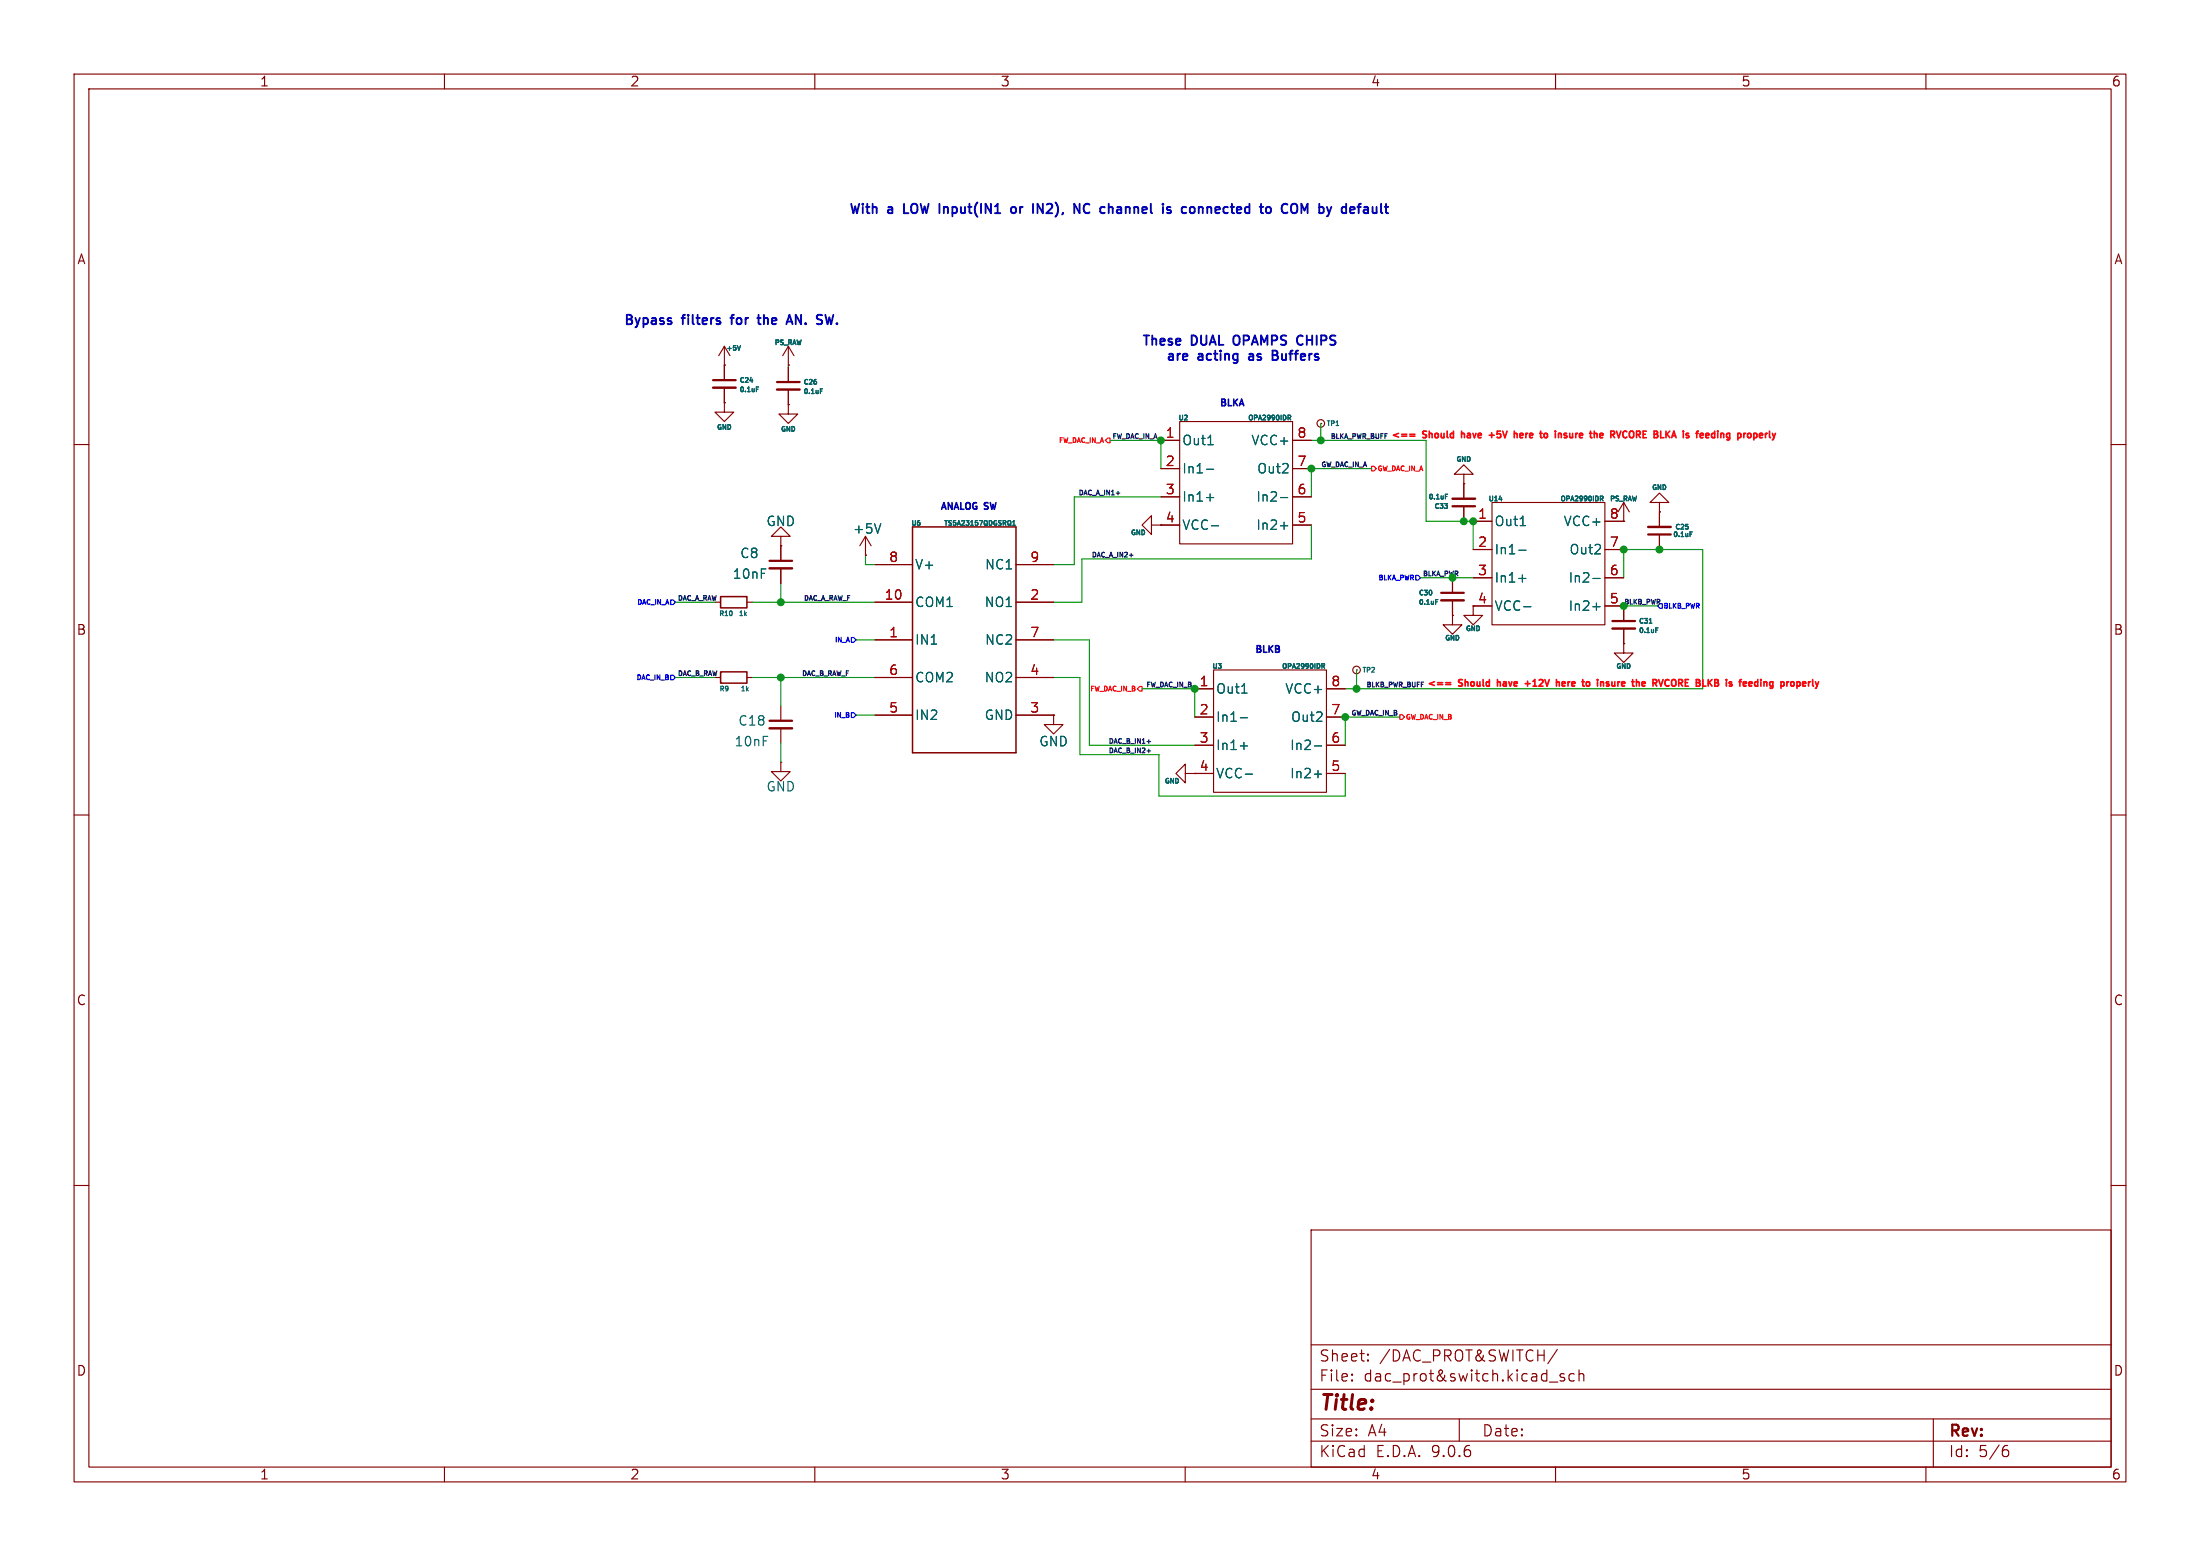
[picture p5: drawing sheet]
(kicad_sch
 (version 20250114)
 (generator "eeschema")
 (generator_version "9.0")
 (paper "A4")
 (lib_symbols
  (symbol "Connector:TestPoint_Small"
   (pin_numbers (hide yes))
   (pin_names
    (offset 0.762) (hide yes)) (exclude_from_sim no) (in_bom yes) (on_board yes)
   (property "Reference" "TP" (at 0 3.81 0) (effects (font (size 1.27 1.27))))
   (property "Value" "TestPoint_Small" (at 0 2.032 0) (effects (font (size 1.27 1.27))))
   (property "Footprint" "" (at 5.08 0 0) (effects (font (size 1.27 1.27)) (hide yes)))
   (property "Datasheet" "~" (at 5.08 0 0) (effects (font (size 1.27 1.27)) (hide yes)))
   (property "Description" "test point" (at 0 0 0) (effects (font (size 1.27 1.27)) (hide yes)))
   (symbol "TestPoint_Small_0_1"
    (circle (center 0 0) (radius 0.508) (stroke (width 0) (type default)) (fill (type none))))
   (symbol "TestPoint_Small_1_1"
    (pin passive line (at 0 0 90) (length 0) (name "1" (effects (font (size 1.27 1.27)))) (number "1" (effects (font (size 1.27 1.27))))))
   (embedded_fonts no))
  (symbol "Device:C_Small"
   (pin_numbers (hide yes))
   (pin_names
    (offset 0.254) (hide yes)) (exclude_from_sim no) (in_bom yes) (on_board yes)
   (property "Reference" "C" (at 0.254 1.778 0) (effects (font (size 1.27 1.27)) (justify left)))
   (property "Value" "C_Small" (at 0.254 -2.032 0) (effects (font (size 1.27 1.27)) (justify left)))
   (property "Footprint" "" (at 0 0 0) (effects (font (size 1.27 1.27)) (hide yes)))
   (property "Datasheet" "~" (at 0 0 0) (effects (font (size 1.27 1.27)) (hide yes)))
   (property "Description" "Unpolarized capacitor, small symbol" (at 0 0 0) (effects (font (size 1.27 1.27)) (hide yes)))
   (symbol "C_Small_0_1"
    (polyline (pts (xy -1.524 0.508) (xy 1.524 0.508)) (stroke (width 0.3048) (type default)) (fill (type none)))
    (polyline (pts (xy -1.524 -0.508) (xy 1.524 -0.508)) (stroke (width 0.3302) (type default)) (fill (type none))))
   (symbol "C_Small_1_1"
    (pin passive line (at 0 2.54 270) (length 2.032) (name "~" (effects (font (size 1.27 1.27)))) (number "1" (effects (font (size 1.27 1.27)))))
    (pin passive line (at 0 -2.54 90) (length 2.032) (name "~" (effects (font (size 1.27 1.27)))) (number "2" (effects (font (size 1.27 1.27))))))
   (embedded_fonts no))
  (symbol "Device:R_Small"
   (pin_numbers (hide yes))
   (pin_names
    (offset 0.254) (hide yes)) (exclude_from_sim no) (in_bom yes) (on_board yes)
   (property "Reference" "R" (at 0.762 0.508 0) (effects (font (size 1.27 1.27)) (justify left)))
   (property "Value" "R_Small" (at 0.762 -1.016 0) (effects (font (size 1.27 1.27)) (justify left)))
   (property "Footprint" "" (at 0 0 0) (effects (font (size 1.27 1.27)) (hide yes)))
   (property "Datasheet" "~" (at 0 0 0) (effects (font (size 1.27 1.27)) (hide yes)))
   (property "Description" "Resistor, small symbol" (at 0 0 0) (effects (font (size 1.27 1.27)) (hide yes)))
   (symbol "R_Small_0_1"
    (rectangle (start -0.762 1.778) (end 0.762 -1.778) (stroke (width 0.2032) (type default)) (fill (type none))))
   (symbol "R_Small_1_1"
    (pin passive line (at 0 2.54 270) (length 0.762) (name "~" (effects (font (size 1.27 1.27)))) (number "1" (effects (font (size 1.27 1.27)))))
    (pin passive line (at 0 -2.54 90) (length 0.762) (name "~" (effects (font (size 1.27 1.27)))) (number "2" (effects (font (size 1.27 1.27))))))
   (embedded_fonts no))
  (symbol "TS5A23157-Q1-SPDT:TS5A23157QDGSRQ1"
   (pin_names
    (offset 0.254)) (exclude_from_sim no) (in_bom yes) (on_board yes)
   (property "Reference" "U6" (at 3.048 15.748 0) (effects (font (size 0.635 0.635))))
   (property "Value" "TS5A23157QDGSRQ1" (at 11.684 15.748 0) (effects (font (size 0.635 0.635))))
   (property "Footprint" "TS5A23157QDGSRQ1:DGS0010A_N" (at -1.27 0 0) (effects (font (size 1.27 1.27)
    (italic yes)) (hide yes)))
   (property "Datasheet" "https://www.ti.com/lit/gpn/ts5a23157-q1" (at -1.27 0 0) (effects (font (size 1.27 1.27)
    (italic yes)) (hide yes)))
   (property "Description" "" (at -1.27 0 0) (effects (font (size 1.27 1.27)) (hide yes)))
   (property "ki_locked" "" (at 0 0 0) (effects (font (size 1.27 1.27))))
   (symbol "TS5A23157QDGSRQ1_0_1"
    (polyline (pts (xy 2.54 15.24) (xy 2.54 -15.24)) (stroke (width 0.2032) (type default)) (fill (type none)))
    (polyline (pts (xy 2.54 -15.24) (xy 16.51 -15.24)) (stroke (width 0.2032) (type default)) (fill (type none)))
    (polyline (pts (xy 16.51 15.24) (xy 2.54 15.24)) (stroke (width 0.2032) (type default)) (fill (type none)))
    (polyline (pts (xy 16.51 -15.24) (xy 16.51 15.24)) (stroke (width 0.2032) (type default)) (fill (type none)))
    (pin power_in line (at -2.54 10.16 0) (length 5.08) (name "V+" (effects (font (size 1.27 1.27)))) (number "8" (effects (font (size 1.27 1.27)))))
    (pin bidirectional line (at -2.54 5.08 0) (length 5.08) (name "COM1" (effects (font (size 1.27 1.27)))) (number "10" (effects (font (size 1.27 1.27)))))
    (pin input line (at -2.54 0 0) (length 5.08) (name "IN1" (effects (font (size 1.27 1.27)))) (number "1" (effects (font (size 1.27 1.27)))))
    (pin bidirectional line (at -2.54 -5.08 0) (length 5.08) (name "COM2" (effects (font (size 1.27 1.27)))) (number "6" (effects (font (size 1.27 1.27)))))
    (pin input line (at -2.54 -10.16 0) (length 5.08) (name "IN2" (effects (font (size 1.27 1.27)))) (number "5" (effects (font (size 1.27 1.27)))))
    (pin bidirectional line (at 21.59 10.16 180) (length 5.08) (name "NC1" (effects (font (size 1.27 1.27)))) (number "9" (effects (font (size 1.27 1.27)))))
    (pin bidirectional line (at 21.59 5.08 180) (length 5.08) (name "NO1" (effects (font (size 1.27 1.27)))) (number "2" (effects (font (size 1.27 1.27)))))
    (pin bidirectional line (at 21.59 0 180) (length 5.08) (name "NC2" (effects (font (size 1.27 1.27)))) (number "7" (effects (font (size 1.27 1.27)))))
    (pin bidirectional line (at 21.59 -5.08 180) (length 5.08) (name "NO2" (effects (font (size 1.27 1.27)))) (number "4" (effects (font (size 1.27 1.27)))))
    (pin power_in line (at 21.59 -10.16 180) (length 5.08) (name "GND" (effects (font (size 1.27 1.27)))) (number "3" (effects (font (size 1.27 1.27))))))
   (embedded_fonts no))
  (symbol "TSV632:TSV632"
   (pin_names
    (offset 0.254)) (exclude_from_sim no) (in_bom yes) (on_board yes)
   (property "Reference" "U" (at 31.496 2.794 0) (effects (font (size 1.27 1.27))))
   (property "Value" "" (at 0 0 0) (effects (font (size 1.27 1.27))))
   (property "Footprint" "" (at 0 0 0) (effects (font (size 1.27 1.27)) (hide yes)))
   (property "Datasheet" "" (at 0 0 0) (effects (font (size 1.27 1.27)) (hide yes)))
   (property "Description" "" (at 0 0 0) (effects (font (size 1.27 1.27)) (hide yes)))
   (symbol "TSV632_0_1"
    (rectangle (start 10.16 0) (end 25.4 -16.51) (stroke (width 0) (type default)) (fill (type none))))
   (symbol "TSV632_1_1"
    (pin output line (at 7.62 -2.54 0) (length 2.54) (name "Out1" (effects (font (size 1.27 1.27)))) (number "1" (effects (font (size 1.27 1.27)))))
    (pin input line (at 7.62 -6.35 0) (length 2.54) (name "In1-" (effects (font (size 1.27 1.27)))) (number "2" (effects (font (size 1.27 1.27)))))
    (pin input line (at 7.62 -10.16 0) (length 2.54) (name "In1+" (effects (font (size 1.27 1.27)))) (number "3" (effects (font (size 1.27 1.27)))))
    (pin power_in line (at 7.62 -13.97 0) (length 2.54) (name "VCC-" (effects (font (size 1.27 1.27)))) (number "4" (effects (font (size 1.27 1.27)))))
    (pin power_in line (at 27.94 -2.54 180) (length 2.54) (name "VCC+" (effects (font (size 1.27 1.27)))) (number "8" (effects (font (size 1.27 1.27)))))
    (pin output line (at 27.94 -6.35 180) (length 2.54) (name "Out2" (effects (font (size 1.27 1.27)))) (number "7" (effects (font (size 1.27 1.27)))))
    (pin input line (at 27.94 -10.16 180) (length 2.54) (name "In2-" (effects (font (size 1.27 1.27)))) (number "6" (effects (font (size 1.27 1.27)))))
    (pin input line (at 27.94 -13.97 180) (length 2.54) (name "In2+" (effects (font (size 1.27 1.27)))) (number "5" (effects (font (size 1.27 1.27))))))
   (embedded_fonts no))
  (symbol "TSV632_1"
   (pin_names
    (offset 0.254)) (exclude_from_sim no) (in_bom yes) (on_board yes)
   (property "Reference" "U14" (at 10.668 0.508 0) (effects (font (size 0.635 0.635))))
   (property "Value" "OPA2990IDR" (at 22.352 0.508 0) (effects (font (size 0.635 0.635))))
   (property "Footprint" "OPA2990IDR:D8_TEX-M" (at 0 0 0) (effects (font (size 1.27 1.27)) (hide yes)))
   (property "Datasheet" "https://www.ti.com/lit/ds/symlink/opa2990.pdf?HQS=dis-dk-null-digikeymode-dsf-pf-null-wwe&ts=1768568792213&ref_url=https%253A%252F%252Fwww.ti.com%252Fgeneral%252Fdocs%252Fsuppproductinfo.tsp%253FdistId%253D10%2526gotoUrl%253Dhttps%253A%252F%252Fwww.ti.com%252Flit%252Fgpn%252FOPA2990" (at 0 0 0) (effects (font (size 1.27 1.27)) (hide yes)))
   (property "Description" "IC OPAMP GP 2 CIRCUIT 8SOIC" (at 0 0 0) (effects (font (size 1.27 1.27)) (hide yes)))
   (symbol "TSV632_1_0_1"
    (rectangle (start 10.16 0) (end 25.4 -16.51) (stroke (width 0) (type default)) (fill (type none))))
   (symbol "TSV632_1_1_1"
    (pin power_out line (at 7.62 -2.54 0) (length 2.54) (name "Out1" (effects (font (size 1.27 1.27)))) (number "1" (effects (font (size 1.27 1.27)))))
    (pin input line (at 7.62 -6.35 0) (length 2.54) (name "In1-" (effects (font (size 1.27 1.27)))) (number "2" (effects (font (size 1.27 1.27)))))
    (pin input line (at 7.62 -10.16 0) (length 2.54) (name "In1+" (effects (font (size 1.27 1.27)))) (number "3" (effects (font (size 1.27 1.27)))))
    (pin power_in line (at 7.62 -13.97 0) (length 2.54) (name "VCC-" (effects (font (size 1.27 1.27)))) (number "4" (effects (font (size 1.27 1.27)))))
    (pin power_in line (at 27.94 -2.54 180) (length 2.54) (name "VCC+" (effects (font (size 1.27 1.27)))) (number "8" (effects (font (size 1.27 1.27)))))
    (pin power_out line (at 27.94 -6.35 180) (length 2.54) (name "Out2" (effects (font (size 1.27 1.27)))) (number "7" (effects (font (size 1.27 1.27)))))
    (pin input line (at 27.94 -10.16 180) (length 2.54) (name "In2-" (effects (font (size 1.27 1.27)))) (number "6" (effects (font (size 1.27 1.27)))))
    (pin input line (at 27.94 -13.97 180) (length 2.54) (name "In2+" (effects (font (size 1.27 1.27)))) (number "5" (effects (font (size 1.27 1.27))))))
   (embedded_fonts no))
  (symbol "power:+3.3V"
   (power)
   (pin_numbers (hide yes))
   (pin_names
    (offset 0) (hide yes)) (exclude_from_sim no) (in_bom yes) (on_board yes)
   (property "Reference" "#PWR" (at 0 -3.81 0) (effects (font (size 1.27 1.27)) (hide yes)))
   (property "Value" "+3.3V" (at 0 3.556 0) (effects (font (size 1.27 1.27))))
   (property "Footprint" "" (at 0 0 0) (effects (font (size 1.27 1.27)) (hide yes)))
   (property "Datasheet" "" (at 0 0 0) (effects (font (size 1.27 1.27)) (hide yes)))
   (property "Description" "Power symbol creates a global label with name \"+3.3V\"" (at 0 0 0) (effects (font (size 1.27 1.27)) (hide yes)))
   (symbol "+3.3V_0_1"
    (polyline (pts (xy -0.762 1.27) (xy 0 2.54)) (stroke (width 0) (type default)) (fill (type none)))
    (polyline (pts (xy 0 2.54) (xy 0.762 1.27)) (stroke (width 0) (type default)) (fill (type none)))
    (polyline (pts (xy 0 0) (xy 0 2.54)) (stroke (width 0) (type default)) (fill (type none))))
   (symbol "+3.3V_1_1"
    (pin power_in line (at 0 0 90) (length 0) (name "~" (effects (font (size 1.27 1.27)))) (number "1" (effects (font (size 1.27 1.27))))))
   (embedded_fonts no))
  (symbol "power:GND"
   (power)
   (pin_numbers (hide yes))
   (pin_names
    (offset 0) (hide yes)) (exclude_from_sim no) (in_bom yes) (on_board yes)
   (property "Reference" "#PWR" (at 0 -6.35 0) (effects (font (size 1.27 1.27)) (hide yes)))
   (property "Value" "GND" (at 0 -3.81 0) (effects (font (size 1.27 1.27))))
   (property "Footprint" "" (at 0 0 0) (effects (font (size 1.27 1.27)) (hide yes)))
   (property "Datasheet" "" (at 0 0 0) (effects (font (size 1.27 1.27)) (hide yes)))
   (property "Description" "Power symbol creates a global label with name \"GND\" , ground" (at 0 0 0) (effects (font (size 1.27 1.27)) (hide yes)))
   (symbol "GND_0_1"
    (polyline (pts (xy 0 0) (xy 0 -1.27) (xy 1.27 -1.27) (xy 0 -2.54) (xy -1.27 -1.27) (xy 0 -1.27)) (stroke (width 0) (type default)) (fill (type none))))
   (symbol "GND_1_1"
    (pin power_in line (at 0 0 270) (length 0) (name "~" (effects (font (size 1.27 1.27)))) (number "1" (effects (font (size 1.27 1.27))))))
   (embedded_fonts no)))
 (text "Bypass filters for the AN. SW."
  (exclude_from_sim no)
  (at 98.806 43.434 0)
  (effects (font (size 1.27 1.27) (thickness 0.254)
    (bold yes))))
 (text "ANALOG SW"
  (exclude_from_sim no)
  (at 130.81 68.58 0)
  (effects (font (size 0.889 0.889) (thickness 0.254)
    (bold yes))))
 (text "BLKA\n"
  (exclude_from_sim no)
  (at 166.37 54.61 0)
  (effects (font (size 0.889 0.889) (thickness 0.254)
    (bold yes))))
 (text "<== Should have +12V here to insure the RVCORE BLKB is feeding properly\n"
  (exclude_from_sim no)
  (at 219.202 92.456 0)
  (effects (font (size 0.889 0.889) (thickness 0.254)
    (bold yes) (color 255 3 10 1))))
 (text "<== Should have +5V here to insure the RVCORE BLKA is feeding properly\n"
  (exclude_from_sim no)
  (at 213.868 58.928 0)
  (effects (font (size 0.889 0.889) (thickness 0.254)
    (bold yes) (color 255 3 10 1))))
 (text "These DUAL OPAMPS CHIPS \nare acting as Buffers"
  (exclude_from_sim no)
  (at 167.894 47.244 0)
  (effects (font (size 1.27 1.27) (thickness 0.254)
    (bold yes))))
 (text "With a LOW Input(IN1 or IN2), NC channel is connected to COM by default\n"
  (exclude_from_sim no)
  (at 151.13 28.448 0)
  (effects (font (size 1.27 1.27) (thickness 0.254)
    (bold yes))))
 (text "BLKB\n"
  (exclude_from_sim no)
  (at 171.196 87.884 0)
  (effects (font (size 0.889 0.889) (thickness 0.254)
    (bold yes))))
 (junction
  (at 224.028 74.168)
  (diameter 0)
  (color 0 0 0 0))
 (junction
  (at 197.612 70.358)
  (diameter 0)
  (color 0 0 0 0))
 (junction
  (at 161.29 92.964)
  (diameter 0)
  (color 0 0 0 0))
 (junction
  (at 105.41 91.44)
  (diameter 0)
  (color 0 0 0 0))
 (junction
  (at 196.088 77.978)
  (diameter 0)
  (color 0 0 0 0))
 (junction
  (at 156.718 59.436)
  (diameter 0)
  (color 0 0 0 0))
 (junction
  (at 219.202 74.168)
  (diameter 0)
  (color 0 0 0 0))
 (junction
  (at 219.202 81.788)
  (diameter 0)
  (color 0 0 0 0))
 (junction
  (at 177.038 63.246)
  (diameter 0)
  (color 0 0 0 0))
 (junction
  (at 183.134 92.964)
  (diameter 0)
  (color 0 0 0 0))
 (junction
  (at 198.882 70.358)
  (diameter 0)
  (color 0 0 0 0))
 (junction
  (at 105.41 81.28)
  (diameter 0)
  (color 0 0 0 0))
 (junction
  (at 181.61 96.774)
  (diameter 0)
  (color 0 0 0 0))
 (junction
  (at 178.308 59.436)
  (diameter 0)
  (color 0 0 0 0))
 (wire
  (pts (xy 177.038 59.436) (xy 178.308 59.436))
  (stroke (width 0) (type default)))
 (wire
  (pts (xy 156.718 59.436) (xy 156.718 63.246))
  (stroke (width 0) (type default)))
 (wire
  (pts (xy 116.84 76.2) (xy 118.11 76.2))
  (stroke (width 0) (type default)))
 (wire
  (pts (xy 115.57 86.36) (xy 118.11 86.36))
  (stroke (width 0) (type default)))
 (wire
  (pts (xy 105.41 78.74) (xy 105.41 81.28))
  (stroke (width 0) (type default)))
 (wire
  (pts (xy 105.41 91.44) (xy 118.11 91.44))
  (stroke (width 0) (type default)))
 (wire
  (pts (xy 145.796 101.854) (xy 145.796 91.44))
  (stroke (width 0) (type default)))
 (wire
  (pts (xy 105.41 100.33) (xy 105.41 102.87))
  (stroke (width 0) (type default)))
 (wire
  (pts (xy 177.038 75.438) (xy 177.038 70.866))
  (stroke (width 0) (type default)))
 (wire
  (pts (xy 105.41 81.28) (xy 118.11 81.28))
  (stroke (width 0) (type default)))
 (wire
  (pts (xy 229.87 92.964) (xy 183.134 92.964))
  (stroke (width 0) (type default)))
 (wire
  (pts (xy 147.066 100.584) (xy 161.29 100.584))
  (stroke (width 0) (type default)))
 (wire
  (pts (xy 219.202 74.168) (xy 219.202 77.978))
  (stroke (width 0) (type default)))
 (wire
  (pts (xy 105.41 91.44) (xy 105.41 95.25))
  (stroke (width 0) (type default)))
 (wire
  (pts (xy 181.61 96.774) (xy 181.61 100.584))
  (stroke (width 0) (type default)))
 (wire
  (pts (xy 101.6 81.28) (xy 105.41 81.28))
  (stroke (width 0) (type default)))
 (wire
  (pts (xy 115.57 96.52) (xy 118.11 96.52))
  (stroke (width 0) (type default)))
 (wire
  (pts (xy 91.186 81.28) (xy 96.52 81.28))
  (stroke (width 0) (type default)))
 (wire
  (pts (xy 181.61 92.964) (xy 183.134 92.964))
  (stroke (width 0) (type default)))
 (wire
  (pts (xy 145.034 67.056) (xy 145.034 76.2))
  (stroke (width 0) (type default)))
 (wire
  (pts (xy 196.088 77.978) (xy 198.882 77.978))
  (stroke (width 0) (type default)))
 (wire
  (pts (xy 149.86 59.436) (xy 156.718 59.436))
  (stroke (width 0) (type default)))
 (wire
  (pts (xy 156.464 107.442) (xy 181.61 107.442))
  (stroke (width 0) (type default)))
 (wire
  (pts (xy 219.202 81.788) (xy 223.774 81.788))
  (stroke (width 0) (type default)))
 (wire
  (pts (xy 116.84 76.2) (xy 116.84 74.93))
  (stroke (width 0) (type default)))
 (wire
  (pts (xy 198.882 70.358) (xy 198.882 74.168))
  (stroke (width 0) (type default)))
 (wire
  (pts (xy 191.77 77.978) (xy 196.088 77.978))
  (stroke (width 0) (type default)))
 (wire
  (pts (xy 146.05 75.438) (xy 146.05 81.28))
  (stroke (width 0) (type default)))
 (wire
  (pts (xy 146.05 75.438) (xy 177.038 75.438))
  (stroke (width 0) (type default)))
 (wire
  (pts (xy 192.532 59.436) (xy 178.308 59.436))
  (stroke (width 0) (type default)))
 (wire
  (pts (xy 197.612 70.358) (xy 192.532 70.358))
  (stroke (width 0) (type default)))
 (wire
  (pts (xy 142.24 76.2) (xy 145.034 76.2))
  (stroke (width 0) (type default)))
 (wire
  (pts (xy 219.202 74.168) (xy 224.028 74.168))
  (stroke (width 0) (type default)))
 (wire
  (pts (xy 145.796 91.44) (xy 142.24 91.44))
  (stroke (width 0) (type default)))
 (wire
  (pts (xy 145.034 67.056) (xy 156.718 67.056))
  (stroke (width 0) (type default)))
 (wire
  (pts (xy 181.61 96.774) (xy 188.976 96.774))
  (stroke (width 0) (type default)))
 (wire
  (pts (xy 183.134 90.424) (xy 183.134 92.964))
  (stroke (width 0) (type default)))
 (wire
  (pts (xy 224.028 74.168) (xy 229.87 74.168))
  (stroke (width 0) (type default)))
 (wire
  (pts (xy 229.87 74.168) (xy 229.87 92.964))
  (stroke (width 0) (type default)))
 (wire
  (pts (xy 178.308 57.15) (xy 178.308 59.436))
  (stroke (width 0) (type default)))
 (wire
  (pts (xy 156.464 101.854) (xy 156.464 107.442))
  (stroke (width 0) (type default)))
 (wire
  (pts (xy 101.6 91.44) (xy 105.41 91.44))
  (stroke (width 0) (type default)))
 (wire
  (pts (xy 181.61 107.442) (xy 181.61 104.394))
  (stroke (width 0) (type default)))
 (wire
  (pts (xy 147.066 86.36) (xy 147.066 100.584))
  (stroke (width 0) (type default)))
 (wire
  (pts (xy 106.426 49.276) (xy 106.426 49.53))
  (stroke (width 0) (type default)))
 (wire
  (pts (xy 91.186 91.44) (xy 96.52 91.44))
  (stroke (width 0) (type default)))
 (wire
  (pts (xy 177.038 63.246) (xy 177.038 67.056))
  (stroke (width 0) (type default)))
 (wire
  (pts (xy 147.066 86.36) (xy 142.24 86.36))
  (stroke (width 0) (type default)))
 (wire
  (pts (xy 146.05 81.28) (xy 142.24 81.28))
  (stroke (width 0) (type default)))
 (wire
  (pts (xy 192.532 70.358) (xy 192.532 59.436))
  (stroke (width 0) (type default)))
 (wire
  (pts (xy 145.796 101.854) (xy 156.464 101.854))
  (stroke (width 0) (type default)))
 (wire
  (pts (xy 177.038 63.246) (xy 185.166 63.246))
  (stroke (width 0) (type default)))
 (wire
  (pts (xy 154.178 92.964) (xy 161.29 92.964))
  (stroke (width 0) (type default)))
 (wire
  (pts (xy 161.29 92.964) (xy 161.29 96.774))
  (stroke (width 0) (type default)))
 (wire
  (pts (xy 198.882 70.358) (xy 197.612 70.358))
  (stroke (width 0) (type default)))
 (label "DAC_B_IN1+"
  (at 149.606 100.584 0)
  (effects (font (size 0.635 0.635)) (justify left bottom)))
 (label "DAC_A_IN1+"
  (at 145.542 67.056 0)
  (effects (font (size 0.635 0.635)) (justify left bottom)))
 (label "BLKA_PWR"
  (at 192.024 77.978 0)
  (effects (font (size 0.635 0.635)) (justify left bottom)))
 (label "GW_DAC_IN_B"
  (at 182.372 96.774 0)
  (effects (font (size 0.635 0.635)) (justify left bottom)))
 (label "DAC_A_RAW"
  (at 91.44 81.28 0)
  (effects (font (size 0.635 0.635)) (justify left bottom)))
 (label "DAC_B_RAW_F"
  (at 108.204 91.44 0)
  (effects (font (size 0.635 0.635)) (justify left bottom)))
 (label "BLKB_PWR_BUFF"
  (at 184.404 92.964 0)
  (effects (font (size 0.635 0.635)) (justify left bottom)))
 (label "GW_DAC_IN_A"
  (at 178.308 63.246 0)
  (effects (font (size 0.635 0.635)) (justify left bottom)))
 (label "FW_DAC_IN_A"
  (at 150.114 59.436 0)
  (effects (font (size 0.635 0.635)) (justify left bottom)))
 (label "DAC_A_RAW_F"
  (at 108.458 81.28 0)
  (effects (font (size 0.635 0.635)) (justify left bottom)))
 (label "BLKA_PWR_BUFF"
  (at 179.578 59.436 0)
  (effects (font (size 0.635 0.635)) (justify left bottom)))
 (label "DAC_B_IN2+"
  (at 149.606 101.854 0)
  (effects (font (size 0.635 0.635)) (justify left bottom)))
 (label "DAC_A_IN2+"
  (at 147.32 75.438 0)
  (effects (font (size 0.635 0.635)) (justify left bottom)))
 (label "FW_DAC_IN_B"
  (at 154.686 92.964 0)
  (effects (font (size 0.635 0.635)) (justify left bottom)))
 (label "DAC_B_RAW"
  (at 91.44 91.44 0)
  (effects (font (size 0.635 0.635)) (justify left bottom)))
 (label "BLKB_PWR"
  (at 219.202 81.788 0)
  (effects (font (size 0.635 0.635)) (justify left bottom)))
 (hierarchical_label "IN_A"
  (shape input)
  (at 115.57 86.36 180)
  (effects (font (size 0.635 0.635) (thickness 0.254)
    (bold yes) (color 6 3 255 1)) (justify right)))
 (hierarchical_label "BLKA_PWR"
  (shape input)
  (at 191.77 77.978 180)
  (effects (font (size 0.635 0.635) (thickness 0.254)
    (bold yes) (color 7 11 255 1)) (justify right)))
 (hierarchical_label "GW_DAC_IN_B"
  (shape output)
  (at 188.976 96.774 0)
  (effects (font (size 0.635 0.635) (color 255 2 0 1)) (justify left)))
 (hierarchical_label "DAC_IN_A"
  (shape input)
  (at 91.186 81.28 180)
  (effects (font (size 0.635 0.635) (thickness 0.254)
    (bold yes) (color 0 0 255 1)) (justify right)))
 (hierarchical_label "IN_B"
  (shape input)
  (at 115.57 96.52 180)
  (effects (font (size 0.635 0.635) (thickness 0.254)
    (bold yes) (color 6 3 255 1)) (justify right)))
 (hierarchical_label "GW_DAC_IN_A"
  (shape output)
  (at 185.166 63.246 0)
  (effects (font (size 0.635 0.635) (color 255 2 0 1)) (justify left)))
 (hierarchical_label "DAC_IN_B"
  (shape input)
  (at 91.186 91.44 180)
  (effects (font (size 0.635 0.635) (thickness 0.254)
    (bold yes) (color 0 0 255 1)) (justify right)))
 (hierarchical_label "FW_DAC_IN_B"
  (shape output)
  (at 154.178 92.964 180)
  (effects (font (size 0.635 0.635) (color 255 2 0 1)) (justify right)))
 (hierarchical_label "BLKB_PWR"
  (shape input)
  (at 223.774 81.788 0)
  (effects (font (size 0.635 0.635) (thickness 0.254)
    (bold yes) (color 7 11 255 1)) (justify left)))
 (hierarchical_label "FW_DAC_IN_A"
  (shape output)
  (at 149.86 59.436 180)
  (effects (font (size 0.635 0.635) (color 255 2 0 1)) (justify right)))
 (symbol
  (lib_id "power:GND")
  (at 156.718 70.866 270)
  (unit 1)
  (exclude_from_sim no)
  (in_bom yes)
  (on_board yes)
  (dnp no)
  (property "Reference" "#PWR071" (at 150.368 70.866 0) (effects (font (size 1.27 1.27)) (hide yes)))
  (property "Value" "GND" (at 153.67 71.882 90) (effects (font (size 0.635 0.635))))
  (property "Footprint" "" (at 156.718 70.866 0) (effects (font (size 1.27 1.27)) (hide yes)))
  (property "Datasheet" "" (at 156.718 70.866 0) (effects (font (size 1.27 1.27)) (hide yes)))
  (property "Description" "Power symbol creates a global label with name \"GND\" , ground" (at 156.718 70.866 0) (effects (font (size 1.27 1.27)) (hide yes)))
  (pin "1"))
 (symbol
  (lib_id "power:GND")
  (at 105.41 102.87 0)
  (unit 1)
  (exclude_from_sim no)
  (in_bom yes)
  (on_board yes)
  (dnp no)
  (property "Reference" "#PWR038" (at 105.41 109.22 0) (effects (font (size 1.27 1.27)) (hide yes)))
  (property "Value" "GND" (at 105.41 106.172 0) (effects (font (size 1.27 1.27))))
  (property "Footprint" "" (at 105.41 102.87 0) (effects (font (size 1.27 1.27)) (hide yes)))
  (property "Datasheet" "" (at 105.41 102.87 0) (effects (font (size 1.27 1.27)) (hide yes)))
  (property "Description" "Power symbol creates a global label with name \"GND\" , ground" (at 105.41 102.87 0) (effects (font (size 1.27 1.27)) (hide yes)))
  (pin "1"))
 (symbol
  (lib_id "Device:C_Small")
  (at 105.41 76.2 0)
  (unit 1)
  (exclude_from_sim no)
  (in_bom yes)
  (on_board yes)
  (dnp no)
  (property "Reference" "C8" (at 99.822 74.676 0) (effects (font (size 1.27 1.27)) (justify left)))
  (property "Value" "10nF" (at 98.806 77.47 0) (effects (font (size 1.27 1.27)) (justify left)))
  (property "Footprint" "Capacitor_SMD:C_0603_1608Metric" (at 105.41 76.2 0) (effects (font (size 1.27 1.27)) (hide yes)))
  (property "Datasheet" "~" (at 105.41 76.2 0) (effects (font (size 1.27 1.27)) (hide yes)))
  (property "Description" "Unpolarized capacitor, small symbol" (at 105.41 76.2 0) (effects (font (size 1.27 1.27)) (hide yes)))
  (pin "1")
  (pin "2"))
 (symbol
  (lib_id "Device:C_Small")
  (at 105.41 97.79 0)
  (unit 1)
  (exclude_from_sim no)
  (in_bom yes)
  (on_board yes)
  (dnp no)
  (property "Reference" "C18" (at 99.568 97.282 0) (effects (font (size 1.27 1.27)) (justify left)))
  (property "Value" "10nF" (at 99.06 100.076 0) (effects (font (size 1.27 1.27)) (justify left)))
  (property "Footprint" "Capacitor_SMD:C_0603_1608Metric" (at 105.41 97.79 0) (effects (font (size 1.27 1.27)) (hide yes)))
  (property "Datasheet" "~" (at 105.41 97.79 0) (effects (font (size 1.27 1.27)) (hide yes)))
  (property "Description" "Unpolarized capacitor, small symbol" (at 105.41 97.79 0) (effects (font (size 1.27 1.27)) (hide yes)))
  (pin "1")
  (pin "2"))
 (symbol
  (lib_id "power:GND")
  (at 105.41 73.66 180)
  (unit 1)
  (exclude_from_sim no)
  (in_bom yes)
  (on_board yes)
  (dnp no)
  (property "Reference" "#PWR049" (at 105.41 67.31 0) (effects (font (size 1.27 1.27)) (hide yes)))
  (property "Value" "GND" (at 105.41 70.358 0) (effects (font (size 1.27 1.27))))
  (property "Footprint" "" (at 105.41 73.66 0) (effects (font (size 1.27 1.27)) (hide yes)))
  (property "Datasheet" "" (at 105.41 73.66 0) (effects (font (size 1.27 1.27)) (hide yes)))
  (property "Description" "Power symbol creates a global label with name \"GND\" , ground" (at 105.41 73.66 0) (effects (font (size 1.27 1.27)) (hide yes)))
  (pin "1"))
 (symbol
  (lib_id "power:GND")
  (at 197.612 65.278 180)
  (unit 1)
  (exclude_from_sim no)
  (in_bom yes)
  (on_board yes)
  (dnp no)
  (property "Reference" "#PWR078" (at 197.612 58.928 0) (effects (font (size 1.27 1.27)) (hide yes)))
  (property "Value" "GND" (at 197.612 61.976 0) (effects (font (size 0.635 0.635))))
  (property "Footprint" "" (at 197.612 65.278 0) (effects (font (size 1.27 1.27)) (hide yes)))
  (property "Datasheet" "" (at 197.612 65.278 0) (effects (font (size 1.27 1.27)) (hide yes)))
  (property "Description" "Power symbol creates a global label with name \"GND\" , ground" (at 197.612 65.278 0) (effects (font (size 1.27 1.27)) (hide yes)))
  (pin "1"))
 (symbol
  (lib_id "power:GND")
  (at 106.426 54.61 0)
  (unit 1)
  (exclude_from_sim no)
  (in_bom yes)
  (on_board yes)
  (dnp no)
  (property "Reference" "#PWR035" (at 106.426 60.96 0) (effects (font (size 1.27 1.27)) (hide yes)))
  (property "Value" "GND" (at 106.426 57.912 0) (effects (font (size 0.635 0.635))))
  (property "Footprint" "" (at 106.426 54.61 0) (effects (font (size 1.27 1.27)) (hide yes)))
  (property "Datasheet" "" (at 106.426 54.61 0) (effects (font (size 1.27 1.27)) (hide yes)))
  (property "Description" "Power symbol creates a global label with name \"GND\" , ground" (at 106.426 54.61 0) (effects (font (size 1.27 1.27)) (hide yes)))
  (pin "1"))
 (symbol
  (lib_id "power:+3.3V")
  (at 106.426 49.276 0)
  (unit 1)
  (exclude_from_sim no)
  (in_bom yes)
  (on_board yes)
  (dnp no)
  (property "Reference" "#PWR06" (at 106.426 53.086 0) (effects (font (size 1.27 1.27)) (hide yes)))
  (property "Value" "PS_RAW" (at 106.426 46.228 0) (effects (font (size 0.635 0.635) (thickness 0.2032)
    (bold yes))))
  (property "Footprint" "" (at 106.426 49.276 0) (effects (font (size 1.27 1.27)) (hide yes)))
  (property "Datasheet" "" (at 106.426 49.276 0) (effects (font (size 1.27 1.27)) (hide yes)))
  (property "Description" "Power symbol creates a global label with name \"+3.3V\"" (at 106.426 49.276 0) (effects (font (size 1.27 1.27)) (hide yes)))
  (pin "1"))
 (symbol
  (lib_id "Device:R_Small")
  (at 99.06 81.28 90)
  (unit 1)
  (exclude_from_sim no)
  (in_bom yes)
  (on_board yes)
  (dnp no)
  (property "Reference" "R10" (at 98.044 82.804 90) (effects (font (size 0.635 0.635))))
  (property "Value" "1k" (at 100.33 82.804 90) (effects (font (size 0.635 0.635))))
  (property "Footprint" "Resistor_SMD:R_0603_1608Metric" (at 99.06 81.28 0) (effects (font (size 1.27 1.27)) (hide yes)))
  (property "Datasheet" "~" (at 99.06 81.28 0) (effects (font (size 1.27 1.27)) (hide yes)))
  (property "Description" "Resistor, small symbol" (at 99.06 81.28 0) (effects (font (size 1.27 1.27)) (hide yes)))
  (pin "1")
  (pin "2"))
 (symbol
  (lib_id "Device:C_Small")
  (at 106.426 52.07 0)
  (unit 1)
  (exclude_from_sim no)
  (in_bom yes)
  (on_board yes)
  (dnp no)
  (property "Reference" "C26" (at 108.458 51.562 0) (effects (font (size 0.635 0.635)) (justify left)))
  (property "Value" "0.1uF" (at 108.458 52.832 0) (effects (font (size 0.635 0.635)) (justify left)))
  (property "Footprint" "Capacitor_SMD:C_0603_1608Metric" (at 106.426 52.07 0) (effects (font (size 1.27 1.27)) (hide yes)))
  (property "Datasheet" "~" (at 106.426 52.07 0) (effects (font (size 1.27 1.27)) (hide yes)))
  (property "Description" "Unpolarized capacitor, small symbol" (at 106.426 52.07 0) (effects (font (size 1.27 1.27)) (hide yes)))
  (pin "2")
  (pin "1"))
 (symbol
  (lib_id "Device:R_Small")
  (at 99.06 91.44 90)
  (unit 1)
  (exclude_from_sim no)
  (in_bom yes)
  (on_board yes)
  (dnp no)
  (property "Reference" "R9" (at 97.79 92.964 90) (effects (font (size 0.635 0.635))))
  (property "Value" "1k" (at 100.584 92.964 90) (effects (font (size 0.635 0.635))))
  (property "Footprint" "Resistor_SMD:R_0603_1608Metric" (at 99.06 91.44 0) (effects (font (size 1.27 1.27)) (hide yes)))
  (property "Datasheet" "~" (at 99.06 91.44 0) (effects (font (size 1.27 1.27)) (hide yes)))
  (property "Description" "Resistor, small symbol" (at 99.06 91.44 0) (effects (font (size 1.27 1.27)) (hide yes)))
  (pin "1")
  (pin "2"))
 (symbol
  (lib_id "power:+3.3V")
  (at 97.79 49.276 0)
  (unit 1)
  (exclude_from_sim no)
  (in_bom yes)
  (on_board yes)
  (dnp no)
  (property "Reference" "#PWR07" (at 97.79 53.086 0) (effects (font (size 1.27 1.27)) (hide yes)))
  (property "Value" "+5V" (at 99.06 46.99 0) (effects (font (size 0.635 0.635))))
  (property "Footprint" "" (at 97.79 49.276 0) (effects (font (size 1.27 1.27)) (hide yes)))
  (property "Datasheet" "" (at 97.79 49.276 0) (effects (font (size 1.27 1.27)) (hide yes)))
  (property "Description" "Power symbol creates a global label with name \"+3.3V\"" (at 97.79 49.276 0) (effects (font (size 1.27 1.27)) (hide yes)))
  (pin "1"))
 (symbol
  (lib_id "TS5A23157-Q1-SPDT:TS5A23157QDGSRQ1")
  (at 120.65 86.36 0)
  (unit 1)
  (exclude_from_sim no)
  (in_bom yes)
  (on_board yes)
  (dnp no)
  (property "Reference" "U6" (at 123.698 70.612 0) (effects (font (size 0.635 0.635))))
  (property "Value" "TS5A23157QDGSRQ1" (at 132.334 70.612 0) (effects (font (size 0.635 0.635))))
  (property "Footprint" "TS5A23157QDGSRQ1:DGS0010A_N" (at 119.38 86.36 0) (effects (font (size 1.27 1.27)
    (italic yes)) (hide yes)))
  (property "Datasheet" "https://www.ti.com/lit/gpn/ts5a23157-q1" (at 119.38 86.36 0) (effects (font (size 1.27 1.27)
    (italic yes)) (hide yes)))
  (property "Description" "" (at 119.38 86.36 0) (effects (font (size 1.27 1.27)) (hide yes)))
  (pin "9")
  (pin "6")
  (pin "5")
  (pin "7")
  (pin "1")
  (pin "3")
  (pin "2")
  (pin "8")
  (pin "10")
  (pin "4"))
 (symbol
  (lib_id "power:GND")
  (at 219.202 86.868 0)
  (unit 1)
  (exclude_from_sim no)
  (in_bom yes)
  (on_board yes)
  (dnp no)
  (property "Reference" "#PWR046" (at 219.202 93.218 0) (effects (font (size 1.27 1.27)) (hide yes)))
  (property "Value" "GND" (at 219.202 89.916 0) (effects (font (size 0.635 0.635))))
  (property "Footprint" "" (at 219.202 86.868 0) (effects (font (size 1.27 1.27)) (hide yes)))
  (property "Datasheet" "" (at 219.202 86.868 0) (effects (font (size 1.27 1.27)) (hide yes)))
  (property "Description" "Power symbol creates a global label with name \"GND\" , ground" (at 219.202 86.868 0) (effects (font (size 1.27 1.27)) (hide yes)))
  (pin "1"))
 (symbol
  (lib_id "Connector:TestPoint_Small")
  (at 183.134 90.424 0)
  (unit 1)
  (exclude_from_sim no)
  (in_bom yes)
  (on_board yes)
  (dnp no)
  (property "Reference" "TP2" (at 183.896 90.424 0) (effects (font (size 0.635 0.635)) (justify left)))
  (property "Value" "TP2" (at 185.166 91.6939 0) (effects (font (size 1.27 1.27)) (justify left) (hide yes)))
  (property "Footprint" "TestPoint:TestPoint_Pad_D1.5mm" (at 188.214 90.424 0) (effects (font (size 1.27 1.27)) (hide yes)))
  (property "Datasheet" "~" (at 188.214 90.424 0) (effects (font (size 1.27 1.27)) (hide yes)))
  (property "Description" "test point" (at 183.134 90.424 0) (effects (font (size 1.27 1.27)) (hide yes)))
  (pin "1"))
 (symbol
  (lib_id "Connector:TestPoint_Small")
  (at 178.308 57.15 0)
  (unit 1)
  (exclude_from_sim no)
  (in_bom yes)
  (on_board yes)
  (dnp no)
  (property "Reference" "TP1" (at 179.07 57.15 0) (effects (font (size 0.635 0.635)) (justify left)))
  (property "Value" "TP1" (at 180.34 58.4199 0) (effects (font (size 1.27 1.27)) (justify left) (hide yes)))
  (property "Footprint" "TestPoint:TestPoint_Pad_D1.5mm" (at 183.388 57.15 0) (effects (font (size 1.27 1.27)) (hide yes)))
  (property "Datasheet" "~" (at 183.388 57.15 0) (effects (font (size 1.27 1.27)) (hide yes)))
  (property "Description" "test point" (at 178.308 57.15 0) (effects (font (size 1.27 1.27)) (hide yes)))
  (pin "1"))
 (symbol
  (lib_id "power:+3.3V")
  (at 116.84 74.93 0)
  (unit 1)
  (exclude_from_sim no)
  (in_bom yes)
  (on_board yes)
  (dnp no)
  (property "Reference" "#PWR043" (at 116.84 78.74 0) (effects (font (size 1.27 1.27)) (hide yes)))
  (property "Value" "+5V" (at 117.094 71.374 0) (effects (font (size 1.27 1.27))))
  (property "Footprint" "" (at 116.84 74.93 0) (effects (font (size 1.27 1.27)) (hide yes)))
  (property "Datasheet" "" (at 116.84 74.93 0) (effects (font (size 1.27 1.27)) (hide yes)))
  (property "Description" "Power symbol creates a global label with name \"+3.3V\"" (at 116.84 74.93 0) (effects (font (size 1.27 1.27)) (hide yes)))
  (pin "1"))
 (symbol
  (lib_id "power:GND")
  (at 97.79 54.356 0)
  (unit 1)
  (exclude_from_sim no)
  (in_bom yes)
  (on_board yes)
  (dnp no)
  (property "Reference" "#PWR031" (at 97.79 60.706 0) (effects (font (size 1.27 1.27)) (hide yes)))
  (property "Value" "GND" (at 97.79 57.658 0) (effects (font (size 0.635 0.635))))
  (property "Footprint" "" (at 97.79 54.356 0) (effects (font (size 1.27 1.27)) (hide yes)))
  (property "Datasheet" "" (at 97.79 54.356 0) (effects (font (size 1.27 1.27)) (hide yes)))
  (property "Description" "Power symbol creates a global label with name \"GND\" , ground" (at 97.79 54.356 0) (effects (font (size 1.27 1.27)) (hide yes)))
  (pin "1"))
 (symbol
  (lib_id "power:GND")
  (at 161.29 104.394 270)
  (unit 1)
  (exclude_from_sim no)
  (in_bom yes)
  (on_board yes)
  (dnp no)
  (property "Reference" "#PWR033" (at 154.94 104.394 0) (effects (font (size 1.27 1.27)) (hide yes)))
  (property "Value" "GND" (at 158.242 105.41 90) (effects (font (size 0.635 0.635))))
  (property "Footprint" "" (at 161.29 104.394 0) (effects (font (size 1.27 1.27)) (hide yes)))
  (property "Datasheet" "" (at 161.29 104.394 0) (effects (font (size 1.27 1.27)) (hide yes)))
  (property "Description" "Power symbol creates a global label with name \"GND\" , ground" (at 161.29 104.394 0) (effects (font (size 1.27 1.27)) (hide yes)))
  (pin "1"))
 (symbol
  (lib_id "TSV632:TSV632")
  (at 153.67 90.424 0)
  (unit 1)
  (exclude_from_sim no)
  (in_bom yes)
  (on_board yes)
  (dnp no)
  (property "Reference" "U3" (at 164.338 89.916 0) (effects (font (size 0.635 0.635))))
  (property "Value" "OPA2990IDR" (at 176.022 89.916 0) (effects (font (size 0.635 0.635))))
  (property "Footprint" "OPA2990IDR:D8_TEX-M" (at 153.67 90.424 0) (effects (font (size 1.27 1.27)) (hide yes)))
  (property "Datasheet" "https://www.ti.com/lit/ds/symlink/opa2990.pdf?HQS=dis-dk-null-digikeymode-dsf-pf-null-wwe&ts=1768568792213&ref_url=https%253A%252F%252Fwww.ti.com%252Fgeneral%252Fdocs%252Fsuppproductinfo.tsp%253FdistId%253D10%2526gotoUrl%253Dhttps%253A%252F%252Fwww.ti.com%252Flit%252Fgpn%252FOPA2990" (at 153.67 90.424 0) (effects (font (size 1.27 1.27)) (hide yes)))
  (property "Description" "IC OPAMP GP 2 CIRCUIT 8SOIC" (at 153.67 90.424 0) (effects (font (size 1.27 1.27)) (hide yes)))
  (pin "6")
  (pin "4")
  (pin "7")
  (pin "2")
  (pin "8")
  (pin "5")
  (pin "1")
  (pin "3"))
 (symbol
  (lib_id "power:GND")
  (at 196.088 83.058 0)
  (unit 1)
  (exclude_from_sim no)
  (in_bom yes)
  (on_board yes)
  (dnp no)
  (property "Reference" "#PWR044" (at 196.088 89.408 0) (effects (font (size 1.27 1.27)) (hide yes)))
  (property "Value" "GND" (at 196.088 86.106 0) (effects (font (size 0.635 0.635))))
  (property "Footprint" "" (at 196.088 83.058 0) (effects (font (size 1.27 1.27)) (hide yes)))
  (property "Datasheet" "" (at 196.088 83.058 0) (effects (font (size 1.27 1.27)) (hide yes)))
  (property "Description" "Power symbol creates a global label with name \"GND\" , ground" (at 196.088 83.058 0) (effects (font (size 1.27 1.27)) (hide yes)))
  (pin "1"))
 (symbol
  (lib_id "Device:C_Small")
  (at 224.028 71.628 180)
  (unit 1)
  (exclude_from_sim no)
  (in_bom yes)
  (on_board yes)
  (dnp no)
  (property "Reference" "C25" (at 228.092 71.12 0) (effects (font (size 0.635 0.635)) (justify left)))
  (property "Value" "0.1uF" (at 228.6 72.136 0) (effects (font (size 0.635 0.635)) (justify left)))
  (property "Footprint" "Capacitor_SMD:C_0603_1608Metric" (at 224.028 71.628 0) (effects (font (size 1.27 1.27)) (hide yes)))
  (property "Datasheet" "~" (at 224.028 71.628 0) (effects (font (size 1.27 1.27)) (hide yes)))
  (property "Description" "Unpolarized capacitor, small symbol" (at 224.028 71.628 0) (effects (font (size 1.27 1.27)) (hide yes)))
  (pin "2")
  (pin "1"))
 (symbol
  (lib_id "power:GND")
  (at 142.24 96.52 0)
  (unit 1)
  (exclude_from_sim no)
  (in_bom yes)
  (on_board yes)
  (dnp no)
  (property "Reference" "#PWR042" (at 142.24 102.87 0) (effects (font (size 1.27 1.27)) (hide yes)))
  (property "Value" "GND" (at 142.24 100.076 0) (effects (font (size 1.27 1.27))))
  (property "Footprint" "" (at 142.24 96.52 0) (effects (font (size 1.27 1.27)) (hide yes)))
  (property "Datasheet" "" (at 142.24 96.52 0) (effects (font (size 1.27 1.27)) (hide yes)))
  (property "Description" "Power symbol creates a global label with name \"GND\" , ground" (at 142.24 96.52 0) (effects (font (size 1.27 1.27)) (hide yes)))
  (pin "1"))
 (symbol
  (lib_id "Device:C_Small")
  (at 196.088 80.518 0)
  (unit 1)
  (exclude_from_sim no)
  (in_bom yes)
  (on_board yes)
  (dnp no)
  (property "Reference" "C30" (at 191.516 80.01 0) (effects (font (size 0.635 0.635)) (justify left)))
  (property "Value" "0.1uF" (at 191.516 81.28 0) (effects (font (size 0.635 0.635)) (justify left)))
  (property "Footprint" "Capacitor_SMD:C_0603_1608Metric" (at 196.088 80.518 0) (effects (font (size 1.27 1.27)) (hide yes)))
  (property "Datasheet" "~" (at 196.088 80.518 0) (effects (font (size 1.27 1.27)) (hide yes)))
  (property "Description" "Unpolarized capacitor, small symbol" (at 196.088 80.518 0) (effects (font (size 1.27 1.27)) (hide yes)))
  (pin "2")
  (pin "1"))
 (symbol
  (lib_id "TSV632:TSV632")
  (at 149.098 56.896 0)
  (unit 1)
  (exclude_from_sim no)
  (in_bom yes)
  (on_board yes)
  (dnp no)
  (property "Reference" "U2" (at 159.766 56.388 0) (effects (font (size 0.635 0.635))))
  (property "Value" "OPA2990IDR" (at 171.45 56.388 0) (effects (font (size 0.635 0.635))))
  (property "Footprint" "OPA2990IDR:D8_TEX-M" (at 149.098 56.896 0) (effects (font (size 1.27 1.27)) (hide yes)))
  (property "Datasheet" "https://www.ti.com/lit/ds/symlink/opa2990.pdf?HQS=dis-dk-null-digikeymode-dsf-pf-null-wwe&ts=1768568792213&ref_url=https%253A%252F%252Fwww.ti.com%252Fgeneral%252Fdocs%252Fsuppproductinfo.tsp%253FdistId%253D10%2526gotoUrl%253Dhttps%253A%252F%252Fwww.ti.com%252Flit%252Fgpn%252FOPA2990" (at 149.098 56.896 0) (effects (font (size 1.27 1.27)) (hide yes)))
  (property "Description" "IC OPAMP GP 2 CIRCUIT 8SOIC" (at 149.098 56.896 0) (effects (font (size 1.27 1.27)) (hide yes)))
  (pin "6")
  (pin "4")
  (pin "7")
  (pin "2")
  (pin "8")
  (pin "5")
  (pin "1")
  (pin "3"))
 (symbol
  (lib_id "Device:C_Small")
  (at 197.612 67.818 180)
  (unit 1)
  (exclude_from_sim no)
  (in_bom yes)
  (on_board yes)
  (dnp no)
  (property "Reference" "C33" (at 195.58 68.326 0) (effects (font (size 0.635 0.635)) (justify left)))
  (property "Value" "0.1uF" (at 195.58 67.056 0) (effects (font (size 0.635 0.635)) (justify left)))
  (property "Footprint" "Capacitor_SMD:C_0603_1608Metric" (at 197.612 67.818 0) (effects (font (size 1.27 1.27)) (hide yes)))
  (property "Datasheet" "~" (at 197.612 67.818 0) (effects (font (size 1.27 1.27)) (hide yes)))
  (property "Description" "Unpolarized capacitor, small symbol" (at 197.612 67.818 0) (effects (font (size 1.27 1.27)) (hide yes)))
  (pin "2")
  (pin "1"))
 (symbol
  (lib_id "power:GND")
  (at 224.028 69.088 180)
  (unit 1)
  (exclude_from_sim no)
  (in_bom yes)
  (on_board yes)
  (dnp no)
  (property "Reference" "#PWR080" (at 224.028 62.738 0) (effects (font (size 1.27 1.27)) (hide yes)))
  (property "Value" "GND" (at 224.028 65.786 0) (effects (font (size 0.635 0.635))))
  (property "Footprint" "" (at 224.028 69.088 0) (effects (font (size 1.27 1.27)) (hide yes)))
  (property "Datasheet" "" (at 224.028 69.088 0) (effects (font (size 1.27 1.27)) (hide yes)))
  (property "Description" "Power symbol creates a global label with name \"GND\" , ground" (at 224.028 69.088 0) (effects (font (size 1.27 1.27)) (hide yes)))
  (pin "1"))
 (symbol
  (lib_id "power:+3.3V")
  (at 219.202 70.358 0)
  (unit 1)
  (exclude_from_sim no)
  (in_bom yes)
  (on_board yes)
  (dnp no)
  (property "Reference" "#PWR045" (at 219.202 74.168 0) (effects (font (size 1.27 1.27)) (hide yes)))
  (property "Value" "PS_RAW" (at 219.202 67.31 0) (effects (font (size 0.635 0.635) (thickness 0.2032)
    (bold yes))))
  (property "Footprint" "" (at 219.202 70.358 0) (effects (font (size 1.27 1.27)) (hide yes)))
  (property "Datasheet" "" (at 219.202 70.358 0) (effects (font (size 1.27 1.27)) (hide yes)))
  (property "Description" "Power symbol creates a global label with name \"+3.3V\"" (at 219.202 70.358 0) (effects (font (size 1.27 1.27)) (hide yes)))
  (pin "1"))
 (symbol
  (lib_name "TSV632_1")
  (lib_id "TSV632:TSV632")
  (at 191.262 67.818 0)
  (unit 1)
  (exclude_from_sim no)
  (in_bom yes)
  (on_board yes)
  (dnp no)
  (property "Reference" "U14" (at 201.93 67.31 0) (effects (font (size 0.635 0.635))))
  (property "Value" "OPA2990IDR" (at 213.614 67.31 0) (effects (font (size 0.635 0.635))))
  (property "Footprint" "OPA2990IDR:D8_TEX-M" (at 191.262 67.818 0) (effects (font (size 1.27 1.27)) (hide yes)))
  (property "Datasheet" "https://www.ti.com/lit/ds/symlink/opa2990.pdf?HQS=dis-dk-null-digikeymode-dsf-pf-null-wwe&ts=1768568792213&ref_url=https%253A%252F%252Fwww.ti.com%252Fgeneral%252Fdocs%252Fsuppproductinfo.tsp%253FdistId%253D10%2526gotoUrl%253Dhttps%253A%252F%252Fwww.ti.com%252Flit%252Fgpn%252FOPA2990" (at 191.262 67.818 0) (effects (font (size 1.27 1.27)) (hide yes)))
  (property "Description" "IC OPAMP GP 2 CIRCUIT 8SOIC" (at 191.262 67.818 0) (effects (font (size 1.27 1.27)) (hide yes)))
  (pin "6")
  (pin "4")
  (pin "7")
  (pin "2")
  (pin "8")
  (pin "5")
  (pin "1")
  (pin "3"))
 (symbol
  (lib_id "Device:C_Small")
  (at 97.79 51.816 0)
  (unit 1)
  (exclude_from_sim no)
  (in_bom yes)
  (on_board yes)
  (dnp no)
  (property "Reference" "C24" (at 99.822 51.308 0) (effects (font (size 0.635 0.635)) (justify left)))
  (property "Value" "0.1uF" (at 99.822 52.578 0) (effects (font (size 0.635 0.635)) (justify left)))
  (property "Footprint" "Capacitor_SMD:C_0603_1608Metric" (at 97.79 51.816 0) (effects (font (size 1.27 1.27)) (hide yes)))
  (property "Datasheet" "~" (at 97.79 51.816 0) (effects (font (size 1.27 1.27)) (hide yes)))
  (property "Description" "Unpolarized capacitor, small symbol" (at 97.79 51.816 0) (effects (font (size 1.27 1.27)) (hide yes)))
  (pin "2")
  (pin "1"))
 (symbol
  (lib_id "power:GND")
  (at 198.882 81.788 0)
  (unit 1)
  (exclude_from_sim no)
  (in_bom yes)
  (on_board yes)
  (dnp no)
  (property "Reference" "#PWR041" (at 198.882 88.138 0) (effects (font (size 1.27 1.27)) (hide yes)))
  (property "Value" "GND" (at 198.882 84.836 0) (effects (font (size 0.635 0.635))))
  (property "Footprint" "" (at 198.882 81.788 0) (effects (font (size 1.27 1.27)) (hide yes)))
  (property "Datasheet" "" (at 198.882 81.788 0) (effects (font (size 1.27 1.27)) (hide yes)))
  (property "Description" "Power symbol creates a global label with name \"GND\" , ground" (at 198.882 81.788 0) (effects (font (size 1.27 1.27)) (hide yes)))
  (pin "1"))
 (symbol
  (lib_id "Device:C_Small")
  (at 219.202 84.328 0)
  (unit 1)
  (exclude_from_sim no)
  (in_bom yes)
  (on_board yes)
  (dnp no)
  (property "Reference" "C31" (at 221.234 83.82 0) (effects (font (size 0.635 0.635)) (justify left)))
  (property "Value" "0.1uF" (at 221.234 85.09 0) (effects (font (size 0.635 0.635)) (justify left)))
  (property "Footprint" "Capacitor_SMD:C_0603_1608Metric" (at 219.202 84.328 0) (effects (font (size 1.27 1.27)) (hide yes)))
  (property "Datasheet" "~" (at 219.202 84.328 0) (effects (font (size 1.27 1.27)) (hide yes)))
  (property "Description" "Unpolarized capacitor, small symbol" (at 219.202 84.328 0) (effects (font (size 1.27 1.27)) (hide yes)))
  (pin "2")
  (pin "1")))
